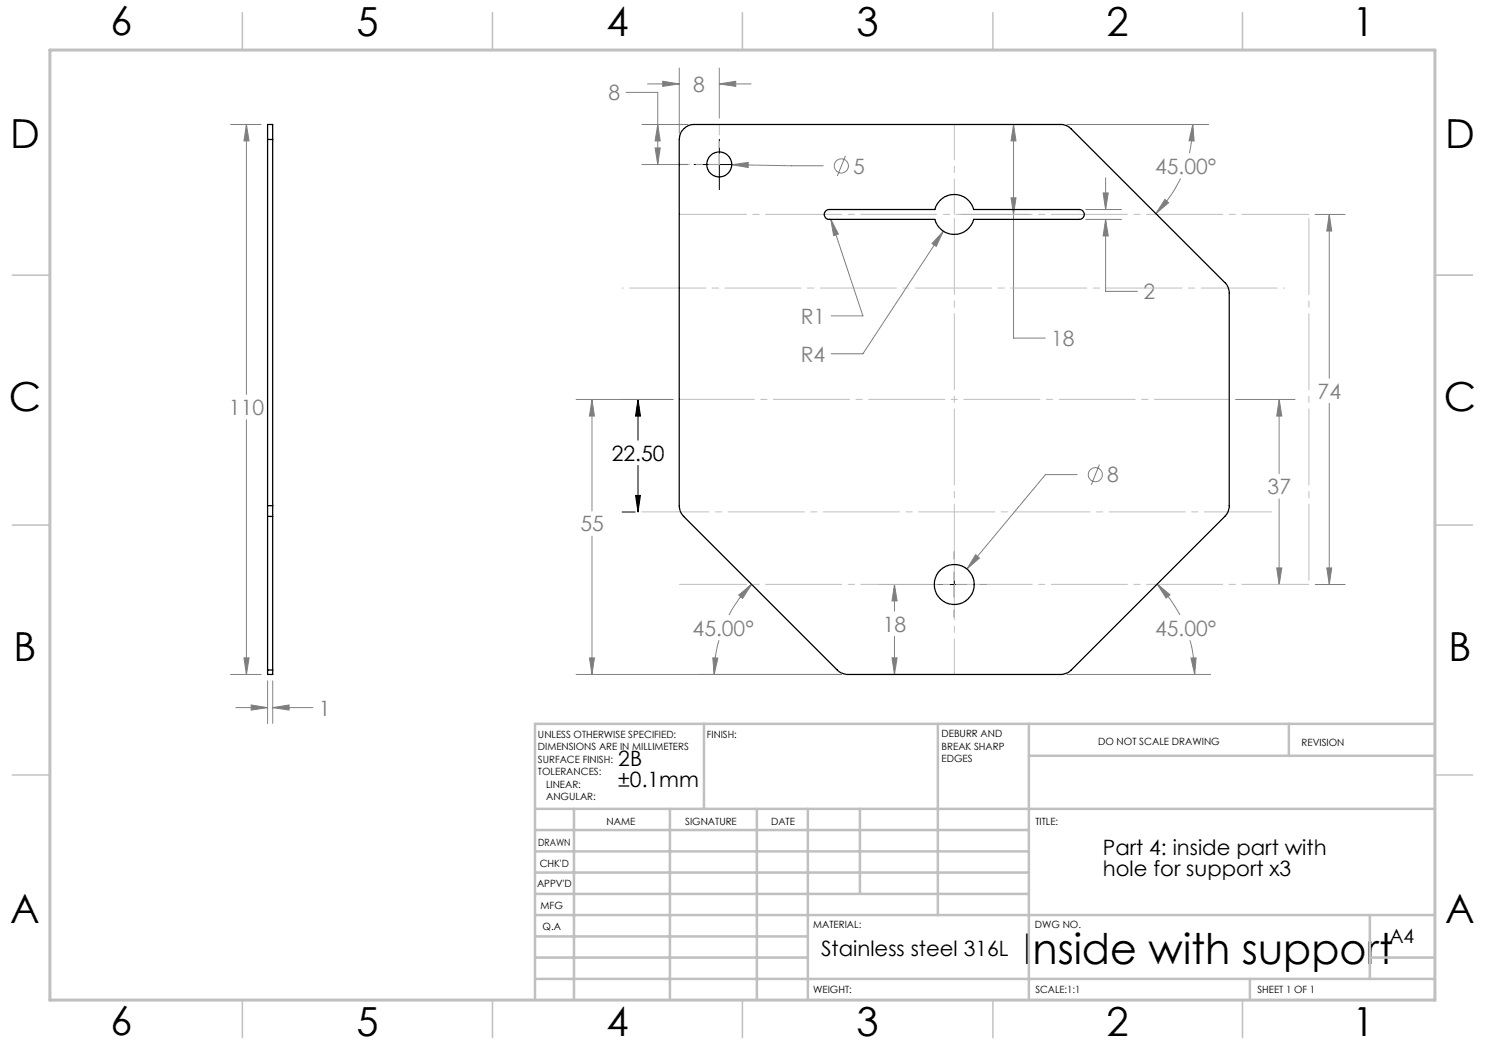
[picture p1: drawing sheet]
<svg xmlns="http://www.w3.org/2000/svg" width="297mm" height="210mm" viewBox="0 0 297 210" stroke-linecap="round" stroke-linejoin="round" font-family="sans-serif">
<g fill="none" stroke="#808080" stroke-width=".2">
<path d="M125.2 18.5h6.4v14.4M129.5 16.8h6.4M132.5 16.3l3.4 .5-3.4 .5zM135.9 13.6v13M143.9 16.8l3.2-.5v1zM143.9 13.6v10M143.9 16.8h6.3M46.1 24.9h6.1M49.3 24.9l.5 3.3h-1zM49.3 24.9v54M128.4 24.9h9.2M128.4 32.9h9.1"/>
<path d="M131 29.6h1l-.4 3.3zM131.6 24.9l.4 3.3h-1zM146.4 32.9l3.2-.4v1zM146.4 32.9l18.2 .3M169.1 31.2l-1.6 4M192.1 24.9h13.8M202.2 39.6h1l-.5 3.3zM202.7 24.9l.5 3.3h-1zM202.7 24.9v42.7h6.4M213.4 24.9h28.3M220.6 38.6h1.1l-.6 3.3zM221.1 35.6v6.3"/>
<path d="M233 39.9l.7 .7-2.5 2.1zM236.1 35.7a27.1 27.1 0 0 1-4.9 7M238.5 24.9l.3 3.3-1-.1zM238.5 24.9a26.3 26.3 0 0 1-.6 5.7M166.2 43.8l1.5 3-1 .3zM166.2 43.8l6.4 19.4h-6.4M188.7 46.2l-1.4 3.1-.9-.6zM188.7 46.2l-16.1 24.6h-6.4M192.1 42.9h13.8M217.1 41.9h7.2M217.1 43.9h7.2M221.1 43.9l.6 3.3h-1.1z"/>
<path d="M221.1 43.9v14.4h6.4M263 42.9h6M265.9 42.9l.4 3.3h-.9zM265.9 42.9v32.8M115.2 79.9h19.4M118.4 79.9l.5 3.3h-1zM118.4 79.9v22.3M247.1 79.9h11.9M255.8 79.9l.6 3.3h-1.1zM255.8 79.9v14.8M49.3 84v50.9M215.4 94.9h-6.3l-15.7 18.9"/>
<path d="M219.9 92.9l-1.6 4.1M255.8 99.8v17.1M265.9 80.7v36.2M118.4 107.2v27.7M147.7 119l2.6-2.1-1.8 2.8zM150.3 116.9a24.1 24.1 0 0 0-4.5 6.1M175.7 116.9h13.9M178.9 116.9l.5 3.3h-1zM178.9 116.9v5.3M195.1 110.9l.8 .7-2.5 2.2zM231.4 116.8l2.6 2.1-.8 .7zM231.4 116.8a24.7 24.7 0 0 1 4.6 6.2"/>
<path d="M255.3 113.6h1.1l-.6 3.3zM263 116.9h6M265.4 113.6h.9l-.4 3.3zM46.1 134.9h6.1M48.8 131.6h1l-.5 3.3zM53.5 136.2v8.5M54.5 136.2v8.5M115.2 134.9h53.1M117.9 131.6h1l-.5 3.3zM142.6 131.6h1l-.8 3.3zM143.8 128a23.6 23.6 0 0 0-1 6.9M175.7 134.9h13.9"/>
<path d="M178.4 131.6h1l-.5 3.3zM178.9 127.3v7.6M213.4 134.9h28.7M238 128a27.4 27.4 0 0 1 .9 6.9M238.2 131.6h1l-.3 3.3zM47.2 141.5h6.3M50.2 141l3.3 .5-3.3 .5zM54.5 141.5l3.3-.5v1zM54.5 141.5h8.1"/>
<circle cx="168.3" cy="33.2" r="1.42"/>
<circle cx="219.1" cy="94.9" r="1.41"/>
</g>
<g fill="none" stroke="#000" stroke-width=".2">
<path d="M138.8 32.9h10.1M143.9 27.9v10M124.4 79.9h10.2M127.6 79.9v8.1M127.6 79.9l.5 3.3h-1zM127.1 99.1h1l-.5 3.3zM127.6 93.1v9.3M124.4 102.4h2.6M184.3 116.9h1.5M188.3 116.9h5.1M190.9 110.3v1.5M190.9 114.4v5"/>
<path d="M195.9 116.9h1.5M190.9 122v1.4"/>
</g>
<path d="M143.9 32.9v-8M143.9 32.9h-8" fill="none" stroke="#c0c0c0" stroke-width=".2" stroke-dasharray="15.2 1.3 1.3 1.3" stroke-dashoffset="13.1"/>
<path d="M190.9 42.9v-18M190.9 116.9v18" fill="none" stroke="#c0c0c0" stroke-width=".2" stroke-dasharray="15.2 1.3 1.3 1.3" stroke-dashoffset="8.1"/>
<path d="M190.9 116.9v-74M261.8 116.9v-74" fill="none" stroke="#c0c0c0" stroke-width=".2" stroke-dasharray="15.2 1.3 1.3 1.3" stroke-dashoffset="-.8"/>
<path d="M261.8 42.9h-125.9M135.9 116.9h125.9M254.4 102.4h-126.1" fill="none" stroke="#c0c0c0" stroke-width=".2" stroke-dasharray="15.2 1.3 1.3 1.3" stroke-dashoffset="1.8"/>
<path d="M245.9 79.9h-110" fill="none" stroke="#c0c0c0" stroke-width=".2" stroke-dasharray="15.2 1.3 1.3 1.3" stroke-dashoffset=".2"/>
<path d="M257 57.6h-132.6" fill="none" stroke="#c0c0c0" stroke-width=".2" stroke-dasharray="15.2 1.3 1.3 1.3" stroke-dashoffset="-1.5"/>
<path d="M287 55h7.5M287 144.8v55.2h-187.2" fill="none" stroke="#c0c0c0" stroke-width=".2"/>
<g fill="none" stroke="#c0c0c0" stroke-width=".5">
<path d="M140.8 144.8v17M187.6 144.8v38.2M205.8 144.8v55.2M205.8 151.2h81.2M257.8 144.8v6.4M287 144.8h-180v55.2M107 161.8h180M107 178.8h98.8M107 174.5h98.8M107 170.3h98.8M107 166h98.8M114.8 161.8v38.2"/>
<path d="M134 161.8v38.2M151.4 161.8v38.2M161.6 161.8v38.2M172 161.8v17M107 195.8h180M107 191.5h54.6M107 187.3h54.6M107 183h180M250 195.8v4.2M274 191.5h13M274 183v12.8"/>
</g>
<g fill="none" stroke="#c0c0c0" stroke-width=".3">
<path d="M48.5 2.5v7.5M98.5 2.5v7.5M148.5 2.5v7.5M198.6 2.5v7.5M248.5 2.5v7.5M2.5 55h7.5M287 55h7.5M2.5 105h7.5M287 105h7.5M2.5 155h7.5M287 155h7.5M48.5 200v7.5"/>
<path d="M98.5 200v7.5M148.5 200v7.5M198.6 200v7.5M248.5 200v7.5"/>
</g>
<path d="M10 10h277v190h-277z" fill="none" stroke="#c0c0c0" stroke-width=".6"/>
<path d="M127.6 79.9l.5 3.3h-1zM127.1 99.1h1l-.5 3.3z" fill="#000"/>
<g fill="#808080">
<path d="M143.9 16.8l3.2-.5v1zM132.5 16.3l3.4 .5-3.4 .5zM265.4 113.6h.9l-.4 3.3zM265.9 42.9l.4 3.3h-.9zM202.2 39.6h1l-.5 3.3zM202.7 24.9l.5 3.3h-1zM178.9 116.9l.5 3.3h-1zM178.4 131.6h1l-.5 3.3zM118.4 79.9l.5 3.3h-1zM117.9 131.6h1l-.5 3.3zM255.8 79.9l.6 3.3h-1.1zM255.3 113.6h1.1l-.6 3.3z"/>
<path d="M146.4 32.9l3.2 .6v-1zM131 29.6h1l-.4 3.3zM131.6 24.9l.4 3.3h-1zM238.2 131.6h1l-.3 3.3zM231.4 116.8l2.6 2.1-.8 .7zM147.7 119l2.6-2.1-1.8 2.8zM142.6 131.6h1l-.8 3.3zM233 39.9l.7 .7-2.5 2.1zM238.5 24.9l.3 3.3-1-.1zM195.1 110.9l-1.7 2.9 2.5-2.2zM188.7 46.2l-2.3 2.5 .9 .6zM220.6 38.6h1.1l-.6 3.3zM221.1 43.9l.6 3.3h-1.1zM166.2 43.8l.5 3.3 1-.3zM54.5 141.5l3.3-.5v1zM50.2 141l3.3 .5-3.3 .5zM48.8 131.6h1l-.5 3.3zM49.3 24.9l.5 3.3h-1z"/>
</g>
<g fill="none" stroke="#000" stroke-width=".25">
<path d="M53.5 27.9v-3h1v3M53.5 27.9h1M53.5 27.9v73.2M54.5 27.9v73.2M136.7 25.8a2.73 2.73 0 0 1 2.2-.9h73.2a2.87 2.87 0 0 1 2.1 .9l30.8 30.7a2.87 2.87 0 0 1 .9 2.1v42.5a2.88 2.88 0 0 1-.9 2.2l-30.8 30.7a3.3 3.3 0 0 1-2.1 .9h-42.5a3.3 3.3 0 0 1-2.1-.9l-30.8-30.7a2.88 2.88 0 0 1-.8-2.2v-73.2a2.73 2.73 0 0 1 .8-2.1zM165.2 42.1l.6-.2h21.2a4 4 0 0 1 3.9-3 4 4 0 0 1 3.8 3h21.2a.99 .99 0 0 1 1 1 .99 .99 0 0 1-1 1h-21.2a4 4 0 0 1-3.8 3 4 4 0 0 1-3.9-3h-21.2a1 1 0 0 1-.9-.7 1 1 0 0 1 .3-1.1zM53.5 101.1v2.2M53.5 101.1h1M53.5 103.3v30.7M53.5 103.3h1M54.5 101.1v2.2M54.5 103.3v30.7"/>
<path d="M53.5 134v.9h1v-.9M53.5 134h1"/>
<circle cx="143.9" cy="32.9" r="2.51"/>
<circle cx="190.8" cy="116.9" r="4"/>
</g>
<text font-size="8.5" x="204.6" y="192.7">Inside with support</text>
<g font-size="8">
<text x="22.1" y="7.1">6</text>
<text x="71.3" y="7.1">5</text>
<text x="121.3" y="7.1">4</text>
<text x="171.3" y="7.1">3</text>
<text x="221.3" y="7.1">2</text>
<text x="270.5" y="7.1">1</text>
<text x="2" y="29.7">D</text>
<text x="289" y="29.7">D</text>
<text x="1.8" y="82.2">C</text>
<text x="288.8" y="82.2">C</text>
<text x="2.7" y="132.2">B</text>
<text x="289.7" y="132.2">B</text>
<text x="2" y="184.7">A</text>
<text x="289" y="184.7">A</text>
<text x="22.1" y="207.1">6</text>
<text x="71.3" y="207.1">5</text>
<text x="121.3" y="207.1">4</text>
<text x="171.3" y="207.1">3</text>
<text x="221.3" y="207.1">2</text>
<text x="270.5" y="207.1">1</text>
</g>
<g font-size="4.2" fill="#808080">
<text x="121.7" y="20.1">8</text>
<text x="138.7" y="18.4">8</text>
<text x="170.6" y="34.7">5</text>
<text x="231" y="34.7">45.00°</text>
<text x="228.7" y="59.8">2</text>
<text x="160.1" y="64.8">R1</text>
<text x="210.3" y="69.2">18</text>
<text x="160.1" y="72.3">R4</text>
<text x="45.8" y="83">110</text>
<text x="263.5" y="79.7">74</text>
<text x="221.4" y="96.5">8</text>
<text x="253.5" y="98.9">37</text>
<text x="116.1" y="106.3">55</text>
<text x="138.5" y="127.1">45.00°</text>
<text x="176.6" y="126.3">18</text>
<text x="231" y="127.1">45.00°</text>
<text x="63.8" y="143.1">1</text>
</g>
<g font-size="4.2">
<text x="122.3" y="92.2">22.50</text>
<text x="123.7" y="153.3">2B</text>
<text x="123.7" y="157.5">±0.1mm</text>
<text x="220.6" y="171.1">Part 4: inside part with</text>
<text x="220.6" y="175.3">hole for support x3</text>
<text x="164.2" y="191.1">Stainless steel 316L</text>
</g>
<text font-size="3.9" x="277.9" y="188.5">A4</text>
<g font-size="2">
<text x="107.6" y="147.6">UNLESS OTHERWISE SPECIFIED:</text>
<text x="141.4" y="147.6">FINISH:</text>
<text x="188.3" y="147.5">DEBURR AND</text>
<text x="188.3" y="150">BREAK SHARP</text>
<text x="219.6" y="149">DO NOT SCALE DRAWING</text>
<text x="260.3" y="149.2">REVISION</text>
<text x="107.6" y="150.1">DIMENSIONS ARE IN MILLIMETERS</text>
<text x="107.6" y="152.6">SURFACE FINISH:</text>
<text x="107.6" y="155.1">TOLERANCES:</text>
<text x="188.3" y="152.5">EDGES</text>
<text x="109.2" y="157.6">LINEAR:</text>
<text x="109.2" y="160.1">ANGULAR:</text>
<text x="121.3" y="165">NAME</text>
<text x="137" y="164.9">SIGNATURE</text>
<text x="154.2" y="164.9">DATE</text>
<text x="207.1" y="164.9">TITLE:</text>
<text x="107.6" y="169.1">DRAWN</text>
<text x="107.9" y="173.3">CHK'D</text>
<text x="107.4" y="177.4">APPV'D</text>
<text x="108.1" y="181.8">MFG</text>
<text x="108.5" y="186">Q.A</text>
<text x="162.6" y="185.5">MATERIAL:</text>
<text x="207" y="185.5">DWG NO.</text>
<text x="162.6" y="198.5">WEIGHT:</text>
<text x="207.1" y="198.6">SCALE:1:1</text>
<text x="251.5" y="198.6">SHEET 1 OF 1</text>
</g>
</svg>
